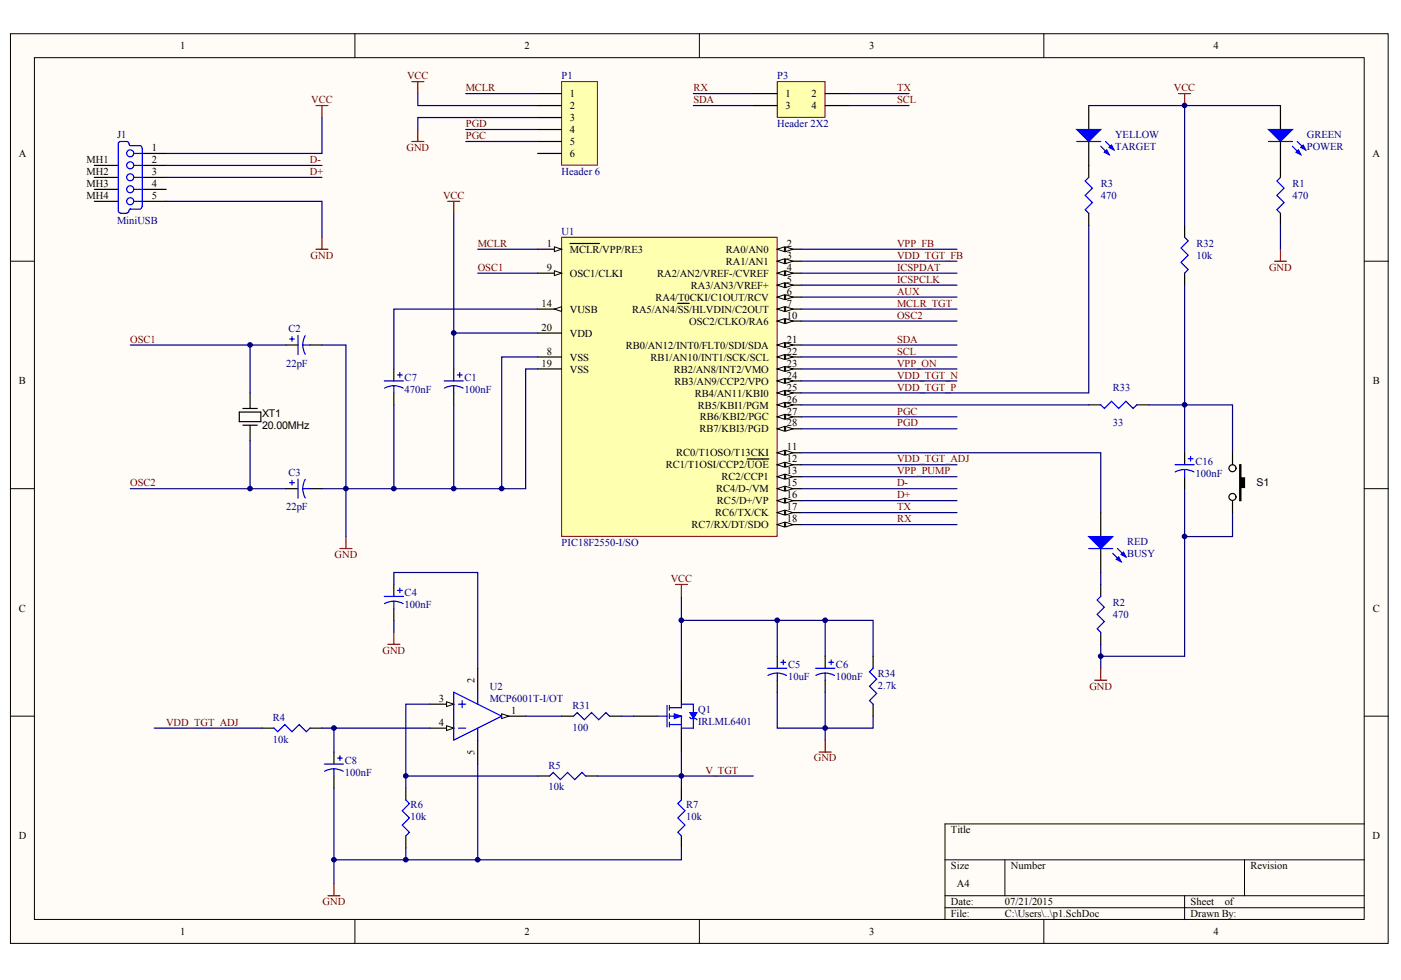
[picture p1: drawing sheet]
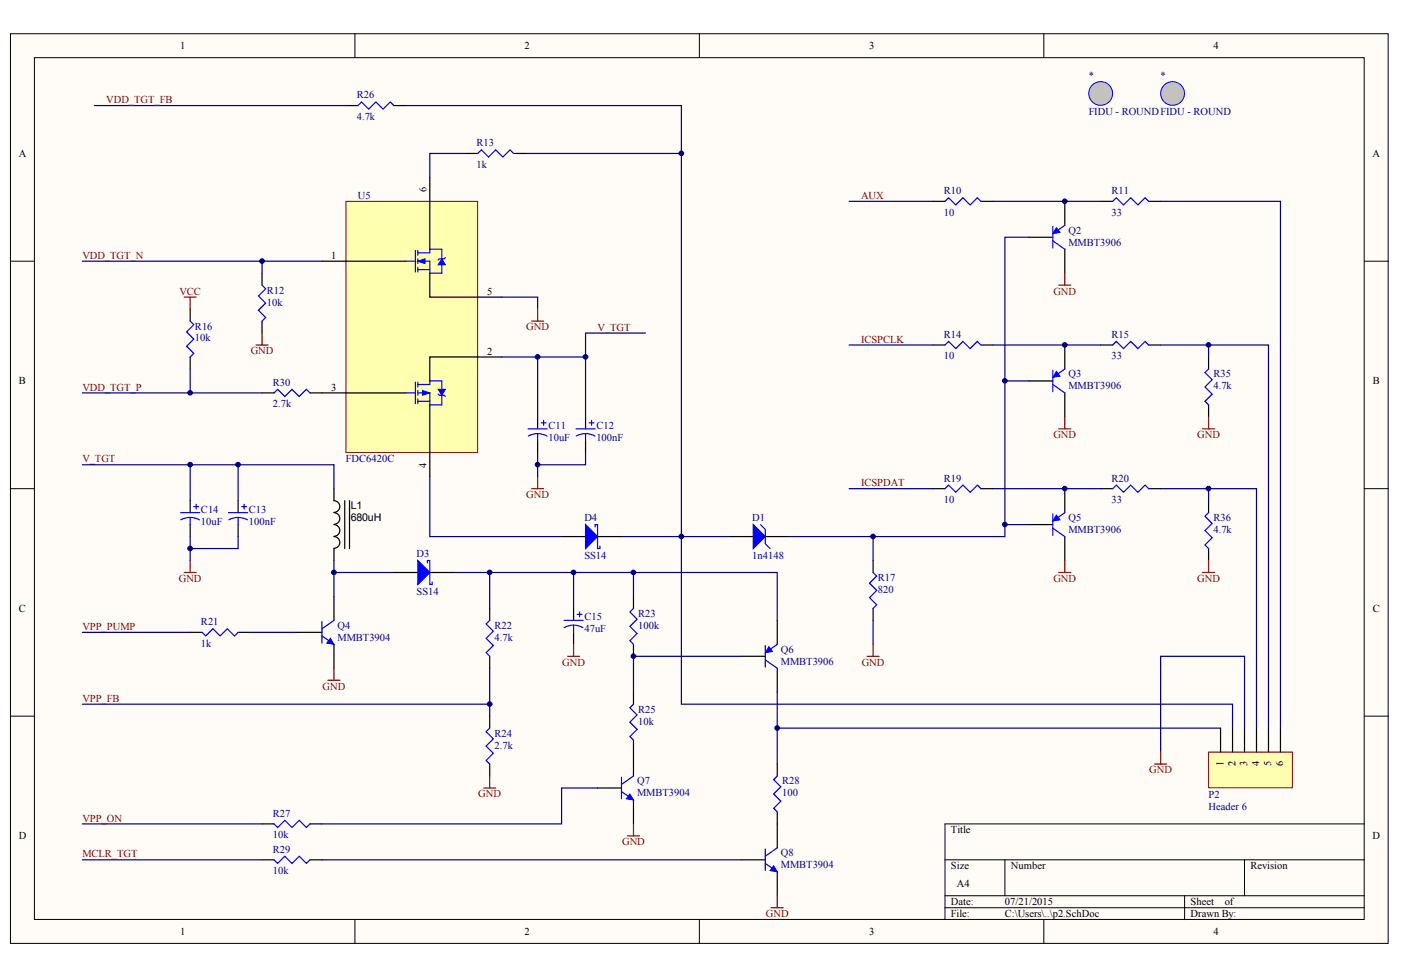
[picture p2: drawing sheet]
# Altium project pickit.PrjPcb
2 sheets, 73 parts. Net scope: global (net labels, ports and power ports of the same name join across sheets).
Board file: pickit.PcbDoc
Sheets:
  p1.SchDoc
  p2.SchDoc

## Sheet p1.SchDoc
size A4

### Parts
C1  value 100nF  [C0805]  (hidden comment: Cap Pol3)
C2  value 22pF  [C0805]  (hidden comment: Cap Pol3)
C3  value 22pF  [C0805]  (hidden comment: Cap Pol3)
C4  value 100nF  [C0805]  (hidden comment: Cap Pol3)
C5  value 10uF  [C0805]  (hidden comment: Cap Pol3)
C6  value 100nF  [C0805]  (hidden comment: Cap Pol3)
C7  value 470nF  [C0805]  (hidden comment: Cap Pol3)
C8  value 100nF  [C0805]  (hidden comment: Cap Pol3)
C16  value 100nF  [C0805]  (hidden comment: Cap Pol3)
GREEN  POWER  [3.5X2.8X1.9]
J1  MiniUSB  [microusb]
P1  Header 6  [HDR1X6]
P3  Header 2X2  [HDR2X2]
Q1  IRLML6401  [Micro3_N]
R1  value 470  [RESC2012X70N]  (hidden comment: Res3)
R2  value 470  [RESC2012X70N]  (hidden comment: Res3)
R3  value 470  [RESC2012X70N]  (hidden comment: Res3)
R4  value 10k  [RESC2012X70N]  (hidden comment: Res3)
R5  value 10k  [RESC2012X70N]  (hidden comment: Res3)
R6  value 10k  [RESC2012X70N]  (hidden comment: Res3)
R7  value 10k  [RESC2012X70N]  (hidden comment: Res3)
R31  value 100  [RESC2012X70N]  (hidden comment: Res3)
R32  value 10k  [RESC2012X70N]  (hidden comment: Res3)
R33  value 33  [RESC2012X70N]  (hidden comment: Res3)
R34  value 2.7k  [RESC2012X70N]  (hidden comment: Res3)
RED  BUSY  [3.5X2.8X1.9]
S1  TS-1143S-WP  [TS-1143S]  (value not drawn)
U1  PIC18F2550-I/SO  [SOIC-SO28_N]
U2  MCP6001T-I/OT  [SOT-23-OT5_N]
XT1  20.00MHz  [CRYSTAL_HC49-US-SM]
YELLOW  TARGET  [3.5X2.8X1.9]

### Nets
GND: C1.2 C2.2 C3.2 C4.2 C5.2 C6.2 C7.2 C8.2 C16.2 J1.5(GND) P1.3 R1.1 R2.1 R6.2 R7.1 R34.1 S1.2 U1.8(VSS) U1.19(VSS) U2.5(VDD)
VCC: C1.1 C5.1 C6.1 GREEN.1(A) J1.1(V_BUS_(5V)) P1.2 Q1.3(D) R32.1 R34.2 U1.20(VDD) YELLOW.1(A)
AUX: U1.6(RA4/T0CKI/C1OUT/RCV)
D+: J1.3(D+) U1.16(RC5/D+/VP)
D-: J1.2(D-) U1.15(RC4/D-/VM)
ICSPCLK: U1.5(RA3/AN3/VREF+)
ICSPDAT: U1.4(RA2/AN2/VREF-/CVREF)
MCLR: P1.1 U1.1(~{MCLR}/VPP/RE3)
MCLR_TGT: U1.7(RA5/AN4/~{SS}/HLVDIN/C2OUT)
OSC1: C2.1 U1.9(OSC1/CLKI) XT1.2(OUT)
OSC2: C3.1 U1.10(OSC2/CLKO/RA6) XT1.1(IN)
PGC: P1.5 U1.27(RB6/KBI2/PGC)
PGD: P1.4 U1.28(RB7/KBI3/PGD)
RX: P3.1 U1.18(RC7/RX/DT/SDO)
SCL: P3.4 U1.22(RB1/AN10/INT1/SCK/SCL)
SDA: P3.3 U1.21(RB0/AN12/INT0/FLT0/SDI/SDA)
TX: P3.2 U1.17(RC6/TX/CK)
V_TGT: Q1.2(S) R5.2 R7.2
VDD_TGT_ADJ: R4.2 U1.12(RC1/T1OSI/CCP2/~{UOE})
VDD_TGT_FB: U1.3(RA1/AN1)
VDD_TGT_N: U1.24(RB3/AN9/CCP2/VPO)
VDD_TGT_P: R3.1 U1.25(RB4/AN11/KBI0)
VPP_FB: U1.2(RA0/AN0)
VPP_ON: U1.23(RB2/AN8/INT2/VMO)
VPP_PUMP: U1.13(RC2/CCP1)
NetC4_1: C4.1 U2.2(VSS)
NetC7_1: C7.1 U1.14(VUSB)
NetC8_1: C8.1 R4.1 U2.4(VIN-)
NetC16_1: C16.1 R32.2 R33.1 S1.1
NetGREEN_2: GREEN.2(K) R1.2
NetQ1_1: Q1.1(G) R31.2
NetR2_2: R2.2 RED.2(K)
NetR3_2: R3.2 YELLOW.2(K)
NetR5_1: R5.1 R6.1 U2.3(VIN+)
NetR31_1: R31.1 U2.1(VOUT)
NetR33_2: R33.2 U1.26(RB5/KBI1/PGM)
NetRED_1: RED.1(A) U1.11(RC0/T1OSO/T13CKI)

Not connected (* = marked no-connect by the designer): J1 4(NC) MH1(Tab) MH2(Tab) MH3(Tab) MH4(Tab); P1 6

## Sheet p2.SchDoc
size A4

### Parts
(Parts that share a designator on the sheet are numbered #1, #2 ... from top to bottom, then left to right.)
*#1  FIDU - ROUND  [FIDU-ROUND]
*#2  FIDU - ROUND  [FIDU-ROUND]
C11  value 10uF  [C0805]  (hidden comment: Cap Pol3)
C12  value 100nF  [C0805]  (hidden comment: Cap Pol3)
C13  value 100nF  [C0805]  (hidden comment: Cap Pol3)
C14  value 10uF  [C0805]  (hidden comment: Cap Pol3)
C15  value 47uF  [C0805]  (hidden comment: Cap Pol3)
D1  1n4148  [SOD-123]
D3  SS14  [SMA]
D4  SS14  [SMA]
L1  680uH  [IND_WW_DR73]
P2  Header 6  [HDR1X6]
Q2  MMBT3906  [SOT23_N]
Q3  MMBT3906  [SOT23_N]
Q4  MMBT3904  [SOT23_N]
Q5  MMBT3906  [SOT23_N]
Q6  MMBT3906  [SOT23_N]
Q7  MMBT3904  [SOT23_N]
Q8  MMBT3904  [SOT23_N]
R10  value 10  [RESC2012X70N]  (hidden comment: Res3)
R11  value 33  [RESC2012X70N]  (hidden comment: Res3)
R12  value 10k  [RESC2012X70N]  (hidden comment: Res3)
R13  value 1k  [RESC2012X70N]  (hidden comment: Res3)
R14  value 10  [RESC2012X70N]  (hidden comment: Res3)
R15  value 33  [RESC2012X70N]  (hidden comment: Res3)
R16  value 10k  [RESC2012X70N]  (hidden comment: Res3)
R17  value 820  [RESC2012X70N]  (hidden comment: Res3)
R19  value 10  [RESC2012X70N]  (hidden comment: Res3)
R20  value 33  [RESC2012X70N]  (hidden comment: Res3)
R21  value 1k  [RESC2012X70N]  (hidden comment: Res3)
R22  value 4.7k  [RESC2012X70N]  (hidden comment: Res3)
R23  value 100k  [RESC2012X70N]  (hidden comment: Res3)
R24  value 2.7k  [RESC2012X70N]  (hidden comment: Res3)
R25  value 10k  [RESC2012X70N]  (hidden comment: Res3)
R26  value 4.7k  [RESC2012X70N]  (hidden comment: Res3)
R27  value 10k  [RESC2012X70N]  (hidden comment: Res3)
R28  value 100  [RESC2012X70N]  (hidden comment: Res3)
R29  value 10k  [RESC2012X70N]  (hidden comment: Res3)
R30  value 2.7k  [RESC2012X70N]  (hidden comment: Res3)
R35  value 4.7k  [RESC2012X70N]  (hidden comment: Res3)
R36  value 4.7k  [RESC2012X70N]  (hidden comment: Res3)
U5  FDC6420C  [SSOT23]

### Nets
GND: C11.2 C12.2 C13.2 C14.2 C15.2 P2.3 Q2.3(C) Q3.3(C) Q4.2(E) Q5.3(C) Q7.2(E) Q8.2(E) R12.2 R17.2 R24.1 R35.1 R36.1 U5.5(NS)
VCC: R16.1
AUX: R10.1
ICSPCLK: R14.1
ICSPDAT: R19.1
MCLR_TGT: R29.2
V_TGT: C11.1 C12.1 C13.1 C14.1 L1.1 U5.2(PD)
VDD_TGT_FB: R26.1
VDD_TGT_N: R12.1 U5.1(NG)
VDD_TGT_P: R16.2 R30.1
VPP_FB: R22.1 R24.2
VPP_ON: R27.2
VPP_PUMP: R21.2
NetC15_1: C15.1 D3.2(K) Q6.2(E) R22.2 R23.2
NetD1_1: D1.1(A) D4.2(K) P2.2 R13.2 R26.2
NetD1_2: D1.2(K) Q2.1(B) Q3.1(B) Q5.1(B) R17.1
NetD3_1: D3.1(A) L1.2 Q4.3(C)
NetD4_1: D4.1(A) U5.4(PS)
NetP2_1: P2.1 Q6.3(C) R28.2
NetP2_4: P2.4 R20.2 R36.2
NetP2_5: P2.5 R15.2 R35.2
NetP2_6: P2.6 R11.2
NetQ2_2: Q2.2(E) R10.2 R11.1
NetQ3_2: Q3.2(E) R14.2 R15.1
NetQ4_1: Q4.1(B) R21.1
NetQ5_2: Q5.2(E) R19.2 R20.1
NetQ6_1: Q6.1(B) R23.1 R25.2
NetQ7_1: Q7.1(B) R27.1
NetQ7_3: Q7.3(C) R25.1
NetQ8_1: Q8.1(B) R29.1
NetQ8_3: Q8.3(C) R28.1
NetR13_1: R13.1 U5.6(ND)
NetR30_2: R30.2 U5.3(PG)

## Nets that join several sheets
GND: p1 (20 pins), p2 (18 pins)
VCC: p1 (11 pins), p2 (R16.1)
AUX: p1 (U1.6), p2 (R10.1)
ICSPCLK: p1 (U1.5), p2 (R14.1)
ICSPDAT: p1 (U1.4), p2 (R19.1)
MCLR_TGT: p1 (U1.7), p2 (R29.2)
V_TGT: p1 (Q1.2 R5.2 R7.2), p2 (6 pins)
VDD_TGT_FB: p1 (U1.3), p2 (R26.1)
VDD_TGT_N: p1 (U1.24), p2 (R12.1 U5.1)
VDD_TGT_P: p1 (R3.1 U1.25), p2 (R16.2 R30.1)
VPP_FB: p1 (U1.2), p2 (R22.1 R24.2)
VPP_ON: p1 (U1.23), p2 (R27.2)
VPP_PUMP: p1 (U1.13), p2 (R21.2)
